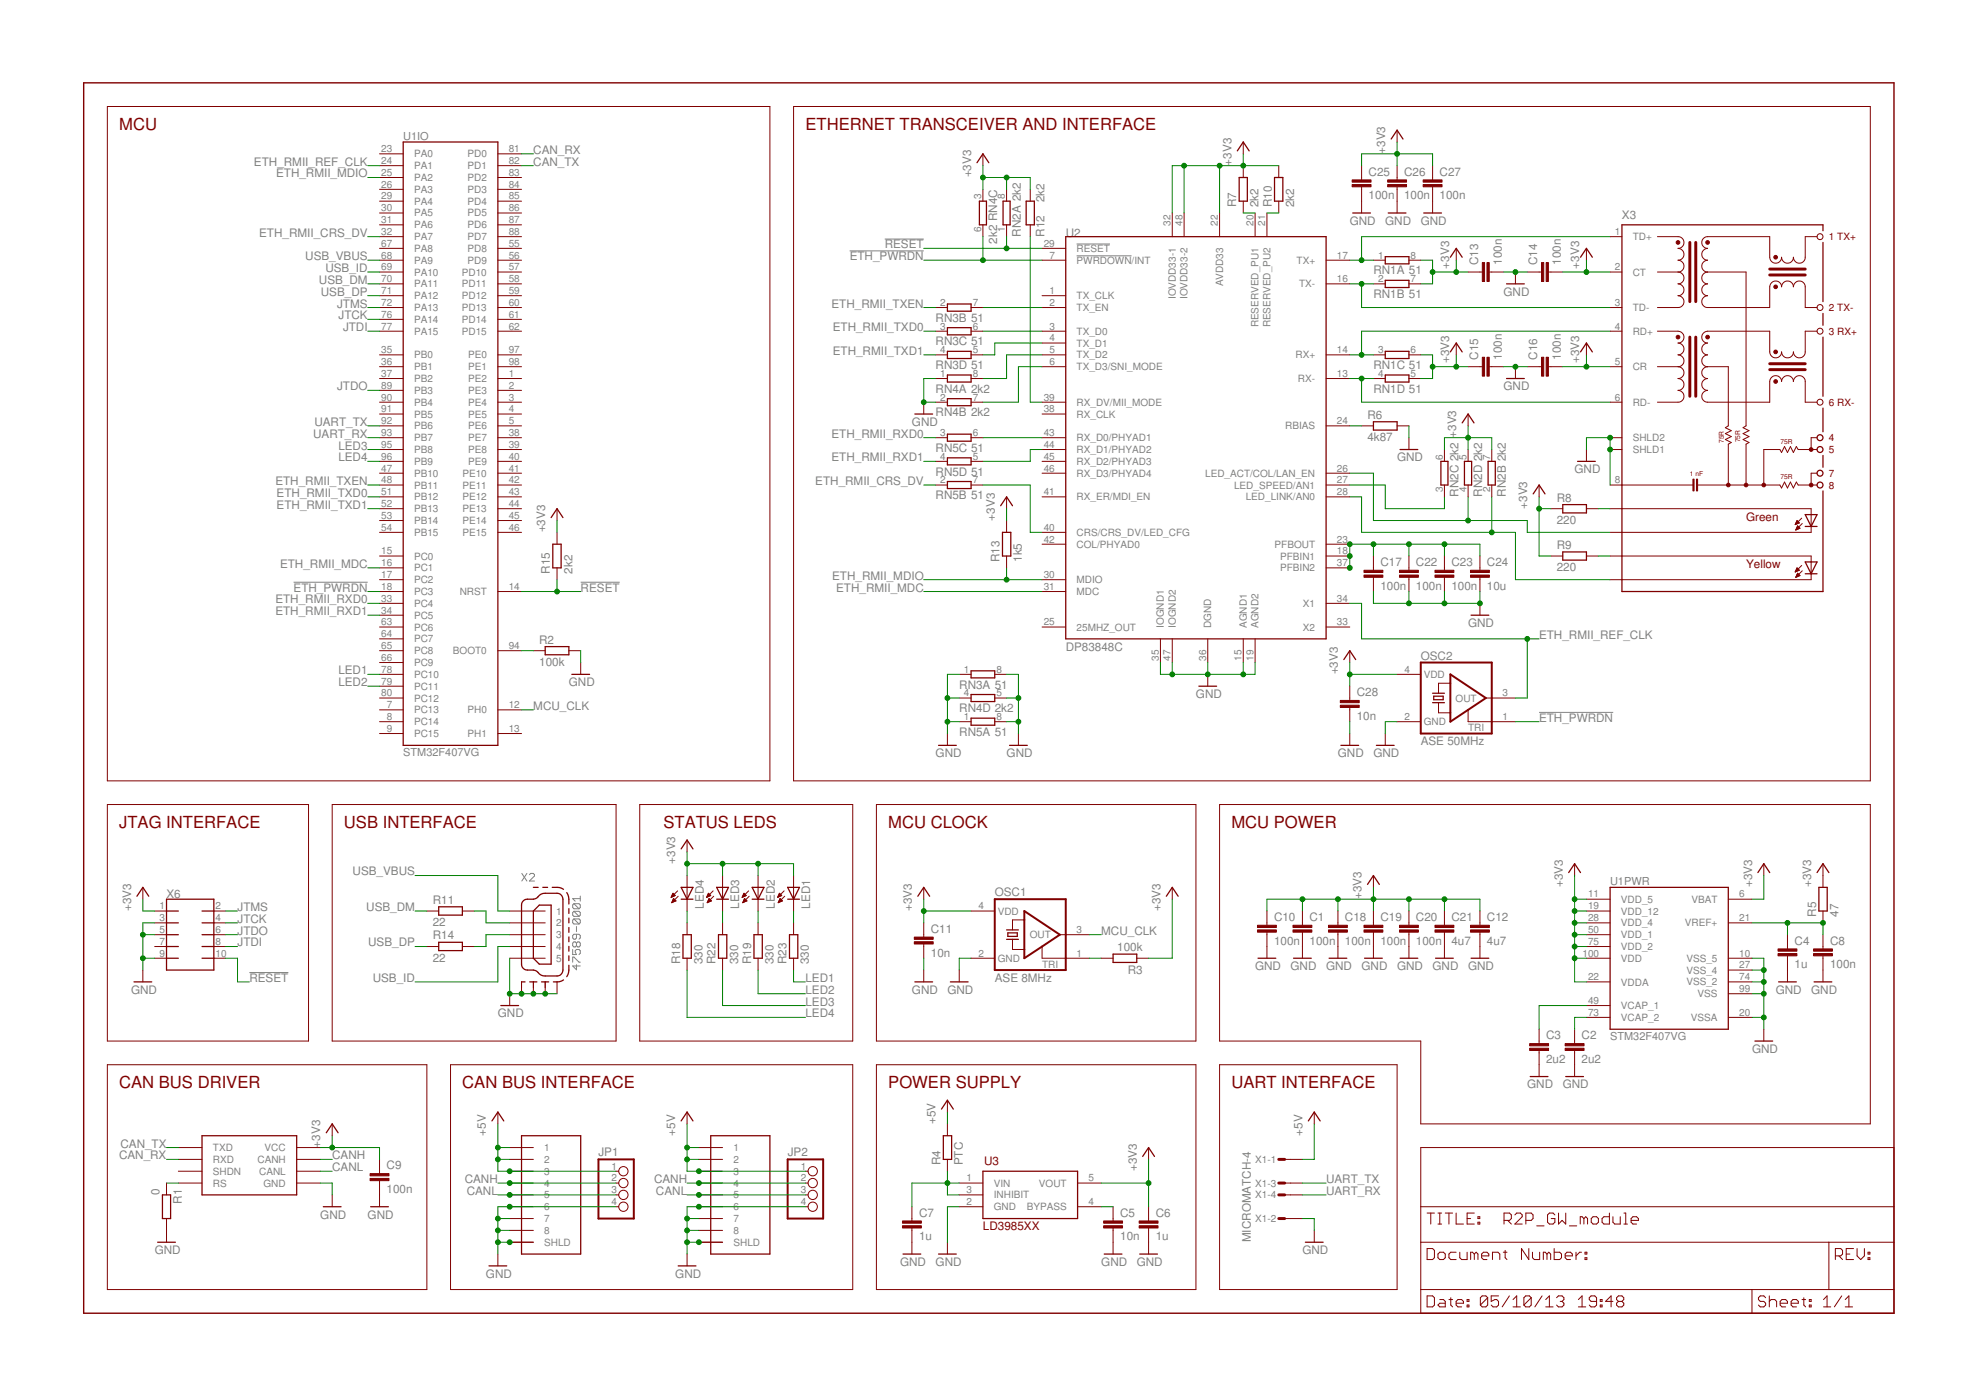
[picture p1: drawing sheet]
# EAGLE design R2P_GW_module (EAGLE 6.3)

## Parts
C1  100n  C-EUC0603  [C0603]
C2  2u2  C-EUC0805  [C0805]
C3  2u2  C-EUC0805  [C0805]
C4  1u  C-EUC0603  [C0603]
C5  10n  C-EUC0603  [C0603]
C6  1u  C-EUC0603  [C0603]
C7  1u  C-EUC0603  [C0603]
C8  100n  C-EUC0603  [C0603]
C9  100n  C-EUC0603  [C0603]
C10  100n  C-EUC0603  [C0603]
C11  10n  C-EUC0603  [C0603]
C12  4u7  C-EUC0805  [C0805]
C13  100n  C-EUC0603  [C0603]
C14  100n  C-EUC0603  [C0603]
C15  100n  C-EUC0603  [C0603]
C16  100n  C-EUC0603  [C0603]
C17  100n  C-EUC0603  [C0603]
C18  100n  C-EUC0603  [C0603]
C19  100n  C-EUC0603  [C0603]
C20  100n  C-EUC0603  [C0603]
C21  4u7  C-EUC0805  [C0805]
C22  100n  C-EUC0603  [C0603]
C23  100n  C-EUC0603  [C0603]
C24  10u  C-EUC0805  [C0805]
C25  100n  C-EUC0603  [C0603]
C26  100n  C-EUC0603  [C0603]
C27  100n  C-EUC0603  [C0603]
C28  10n  C-EUC0603  [C0603]
JP1  PINHD-1X4  [1X04]
JP2  PINHD-1X4  [1X04]
LED1  LEDCHIPLED_0805  [CHIPLED_0805]
LED2  LEDCHIPLED_0805  [CHIPLED_0805]
LED3  LEDCHIPLED_0805  [CHIPLED_0805]
LED4  LEDCHIPLED_0805  [CHIPLED_0805]
OSC1  ASE 8MHz  ASE  [ASE]
OSC2  ASE 50MHz  ASE  [ASE]
R1  0  R-EU_R0603  [R0603]
R2  100k  R-EU_R0603  [R0603]
R3  100k  R-EU_R0603  [R0603]
R4  PTC  R-EU_R0603  [R0603]
R5  47  R-EU_R0603  [R0603]
R6  4k87  R-EU_R0603  [R0603]
R7  2k2  R-EU_R0603  [R0603]
R8  220  R-EU_R0603  [R0603]
R9  220  R-EU_R0603  [R0603]
R10  2k2  R-EU_R0603  [R0603]
R11  22  R-EU_R0603  [R0603]
R12  2k2  R-EU_R0603  [R0603]
R13  1k5  R-EU_R0603  [R0603]
R14  22  R-EU_R0603  [R0603]
R15  2k2  R-EU_R0603  [R0603]
R18  330  R-EU_R0603  [R0603]
R19  330  R-EU_R0603  [R0603]
R22  330  R-EU_R0603  [R0603]
R23  330  R-EU_R0603  [R0603]
RN1  51  4R-NCAT16  [CAT16]
RN2  2k2  4R-NCAT16  [CAT16]
RN3  51  4R-NCAT16  [CAT16]
RN4  2k2  4R-NCAT16  [CAT16]
RN5  51  4R-NCAT16  [CAT16]
U1  STM32F407VG  [LQFP100]
U2  DP83848C  [LQFP48]
U3  LD3985XX  [SOT23-5L]
U4  MAX3051  [SOT23-8L]
X1  MICROMATCH-4  [MICROMATCH-4]
X2  47589-0001  [47589-0001]
X3  SI-60062-F  [SI-60062-F]
X4  RJ45-43860  [0438600010]
X5  RJ45-43860  [0438600010]
X6  FTSH-105  [FTSH-105]

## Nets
!ETH_PWRDN: OSC2.1(TRI) RN4.6 U1.18(IO:PC3) U2.7(!PWRDOWN!/INT)
!RESET: R15.1 RN2.1 U1.14(IO:NRST) U2.29(!RESET) X6.10
+3V3: C1.1 C6.1 C9.1 C10.1 C11.1 C12.1 C13.1 C14.2 C15.1 C16.2 C18.1 C19.1 C20.1 C21.1 C25.1 C26.1 C27.1 C28.1 LED1.A LED2.A LED3.A LED4.A OSC1.4(VDD) OSC2.4(VDD) R3.1 R5.2 R7.2 R8.1 R9.1 R10.2 R12.2 R13.2 R15.2 RN1.5 RN1.6 RN1.7 RN1.8 RN2.5 RN2.6 RN2.7 RN2.8 RN4.3 U1.6(PWR:VBAT) U1.11(PWR:VDD_5) U1.19(PWR:VDD_12) U1.22(PWR:VDDA) U1.28(PWR:VDD_4) U1.50(PWR:VDD_1) U1.75(PWR:VDD_2) U1.100(PWR:VDD) U2.22(AVDD33) U2.32(IOVDD33-1) U2.48(IOVDD33-2) U3.5(VOUT) U4.P$3(VCC) X3.2(CT) X3.5(CR) X6.1
+5V: JP1.1 JP2.1 R4.2 X1.1 X4.P$1 X4.P$2 X4.P$3 X5.P$1 X5.P$2 X5.P$3
CAN_RX: U1.81(IO:PD0) U4.P$4(RXD)
CAN_TX: U1.82(IO:PD1) U4.P$1(TXD)
CANH: JP1.2 JP2.2 U4.P$7(CANH) X4.P$4 X5.P$4
CANL: JP1.3 JP2.3 U4.P$6(CANL) X4.P$5 X5.P$5
ETH_RMII_CRS_DV: RN5.2 U1.32(IO:PA7)
ETH_RMII_MDC: U1.16(IO:PC1) U2.31(MDC)
ETH_RMII_MDIO: R13.1 U1.25(IO:PA2) U2.30(MDIO)
ETH_RMII_REF_CLK: OSC2.3(OUT) U1.24(IO:PA1) U2.34(X1)
ETH_RMII_RXD0: RN5.3 U1.33(IO:PC4)
ETH_RMII_RXD1: RN5.4 U1.34(IO:PC5)
ETH_RMII_TXD0: RN3.3 U1.51(IO:PB12)
ETH_RMII_TXD1: RN3.4 U1.52(IO:PB13)
ETH_RMII_TXEN: RN3.2 U1.48(IO:PB11)
GND: C1.2 C2.2 C3.2 C4.2 C5.2 C6.2 C7.2 C8.2 C9.2 C10.2 C11.2 C12.2 C13.2 C14.1 C15.2 C16.1 C17.2 C18.2 C19.2 C20.2 C21.2 C22.2 C23.2 C24.2 C25.2 C26.2 C27.2 C28.2 JP1.4 JP2.4 OSC1.2(GND) OSC2.2(GND) R1.2 R2.2 R6.2 RN3.1 RN3.8 RN4.1 RN4.2 RN4.4 RN4.5 RN5.1 RN5.8 U1.10(PWR:VSS_5) U1.20(PWR:VSSA) U1.27(PWR:VSS_4) U1.74(PWR:VSS_2) U1.99(PWR:VSS) U2.15(AGND1) U2.19(AGND2) U2.35(IOGND1) U2.36(DGND) U2.47(IOGND2) U3.2(GND) U4.P$2(GND) X1.2 X2.5 X2.SHLD1 X2.SHLD2 X2.SHLD3 X2.SHLD4 X3.8 X3.SHLD1 X3.SHLD2 X4.P$6 X4.P$7 X4.P$8 X4.P$9(SHLD) X4.P$10 X5.P$6 X5.P$7 X5.P$8 X5.P$9(SHLD) X5.P$10 X6.3 X6.5 X6.9
JTCK: U1.76(IO:PA14) X6.4
JTDI: U1.77(IO:PA15) X6.8
JTDO: U1.89(IO:PB3) X6.6
JTMS: U1.72(IO:PA13) X6.2
LED1: R23.1 U1.78(IO:PC10)
LED2: R19.1 U1.79(IO:PC11)
LED3: R22.1 U1.95(IO:PB8)
LED4: R18.1 U1.96(IO:PB9)
MCU_CLK: OSC1.3(OUT) U1.12(IO:PH0)
N$1: C4.1 C8.1 R5.1 U1.21(PWR:VREF+)
N$2: R1.1 U4.P$8(RS)
N$3: OSC1.1(TRI) R3.2
N$4: C5.1 U3.4(BYPASS)
N$5: C7.1 R4.1 U3.1(VIN) U3.3(INHIBIT)
N$6: R6.1 U2.24(RBIAS)
N$7: R11.2 X2.2
N$8: RN1.1 U2.17(TX+) X3.1(TD+)
N$9: RN1.2 U2.16(TX-) X3.3(TD-)
N$10: RN1.3 U2.14(RX+) X3.4(RD+)
N$11: RN1.4 U2.13(RX-) X3.6(RD-)
N$12: R9.2 X3.YA
N$14: C17.1 C22.1 C23.1 C24.1 U2.18(PFBIN1) U2.23(PFBOUT) U2.37(PFBIN2)
N$15: LED4.C R18.2
N$17: R8.2 X3.GA
N$18: LED2.C R19.2
N$19: RN2.3 U2.27(LED_SPEED/AN1)
N$20: LED3.C R22.2
N$21: RN3.7 U2.2(TX_EN)
N$22: LED1.C R23.2
N$23: RN2.2 U2.28(LED_LINK/AN0) X3.YK
N$24: RN2.4 U2.26(LED_ACT/COL/LAN_EN) X3.GK
N$25: RN3.6 U2.3(TX_D0)
N$26: R2.1 U1.94(IO:BOOT0)
N$27: R7.1 U2.20(RESERVED_PU1)
N$28: R10.1 U2.21(RESERVED_PU2)
N$29: RN3.5 U2.4(TX_D1)
N$30: RN4.8 U2.5(TX_D2)
N$31: RN4.7 U2.6(TX_D3/SNI_MODE)
N$32: R14.2 X2.3
N$34: RN5.6 U2.43(RX_D0/PHYAD1)
N$38: R12.1 U2.39(RX_DV/MII_MODE)
N$40: RN5.5 U2.44(RX_D1/PHYAD2)
N$41: RN5.7 U2.40(CRS/CRS_DV/LED_CFG)
UART_RX: U1.93(IO:PB7) X1.4
UART_TX: U1.92(IO:PB6) X1.3
USB_DM: R11.1 U1.70(IO:PA11)
USB_DP: R14.1 U1.71(IO:PA12)
USB_ID: U1.69(IO:PA10) X2.4
USB_VBUS: U1.68(IO:PA9) X2.1
VCAP_1: C3.1 U1.49(PWR:VCAP_1)
VCAP_2: C2.1 U1.73(PWR:VCAP_2)
Unconnected: U1.1(IO:PE2) U1.2(IO:PE3) U1.3(IO:PE4) U1.4(IO:PE5) U1.5(IO:PE6) U1.7(IO:PC13) U1.8(IO:PC14) U1.9(IO:PC15) U1.13(IO:PH1) U1.15(IO:PC0) U1.17(IO:PC2) U1.23(IO:PA0) U1.26(IO:PA3) U1.29(IO:PA4) U1.30(IO:PA5) U1.31(IO:PA6) U1.35(IO:PB0) U1.36(IO:PB1) U1.37(IO:PB2) U1.38(IO:PE7) U1.39(IO:PE8) U1.40(IO:PE9) U1.41(IO:PE10) U1.42(IO:PE11) U1.43(IO:PE12) U1.44(IO:PE13) U1.45(IO:PE14) U1.46(IO:PE15) U1.47(IO:PB10) U1.53(IO:PB14) U1.54(IO:PB15) U1.55(IO:PD8) U1.56(IO:PD9) U1.57(IO:PD10) U1.58(IO:PD11) U1.59(IO:PD12) U1.60(IO:PD13) U1.61(IO:PD14) U1.62(IO:PD15) U1.63(IO:PC6) U1.64(IO:PC7) U1.65(IO:PC8) U1.66(IO:PC9) U1.67(IO:PA8) U1.80(IO:PC12) U1.83(IO:PD2) U1.84(IO:PD3) U1.85(IO:PD4) U1.86(IO:PD5) U1.87(IO:PD6) U1.88(IO:PD7) U1.90(IO:PB4) U1.91(IO:PB5) U1.97(IO:PE0) U1.98(IO:PE1) U2.1(TX_CLK) U2.25(25MHZ_OUT) U2.33(X2) U2.38(RX_CLK) U2.41(RX_ER/MDI_EN) U2.42(COL/PHYAD0) U2.45(RX_D2/PHYAD3) U2.46(RX_D3/PHYAD4) U4.P$5(SHDN) X6.7

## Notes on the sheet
- MCU | ETHERNET TRANSCEIVER AND INTERFACE
- JTAG INTERFACE | USB INTERFACE | STATUS LEDS | MCU CLOCK | MCU POWER
- CAN BUS DRIVER | CAN BUS INTERFACE | POWER SUPPLY | UART INTERFACE
